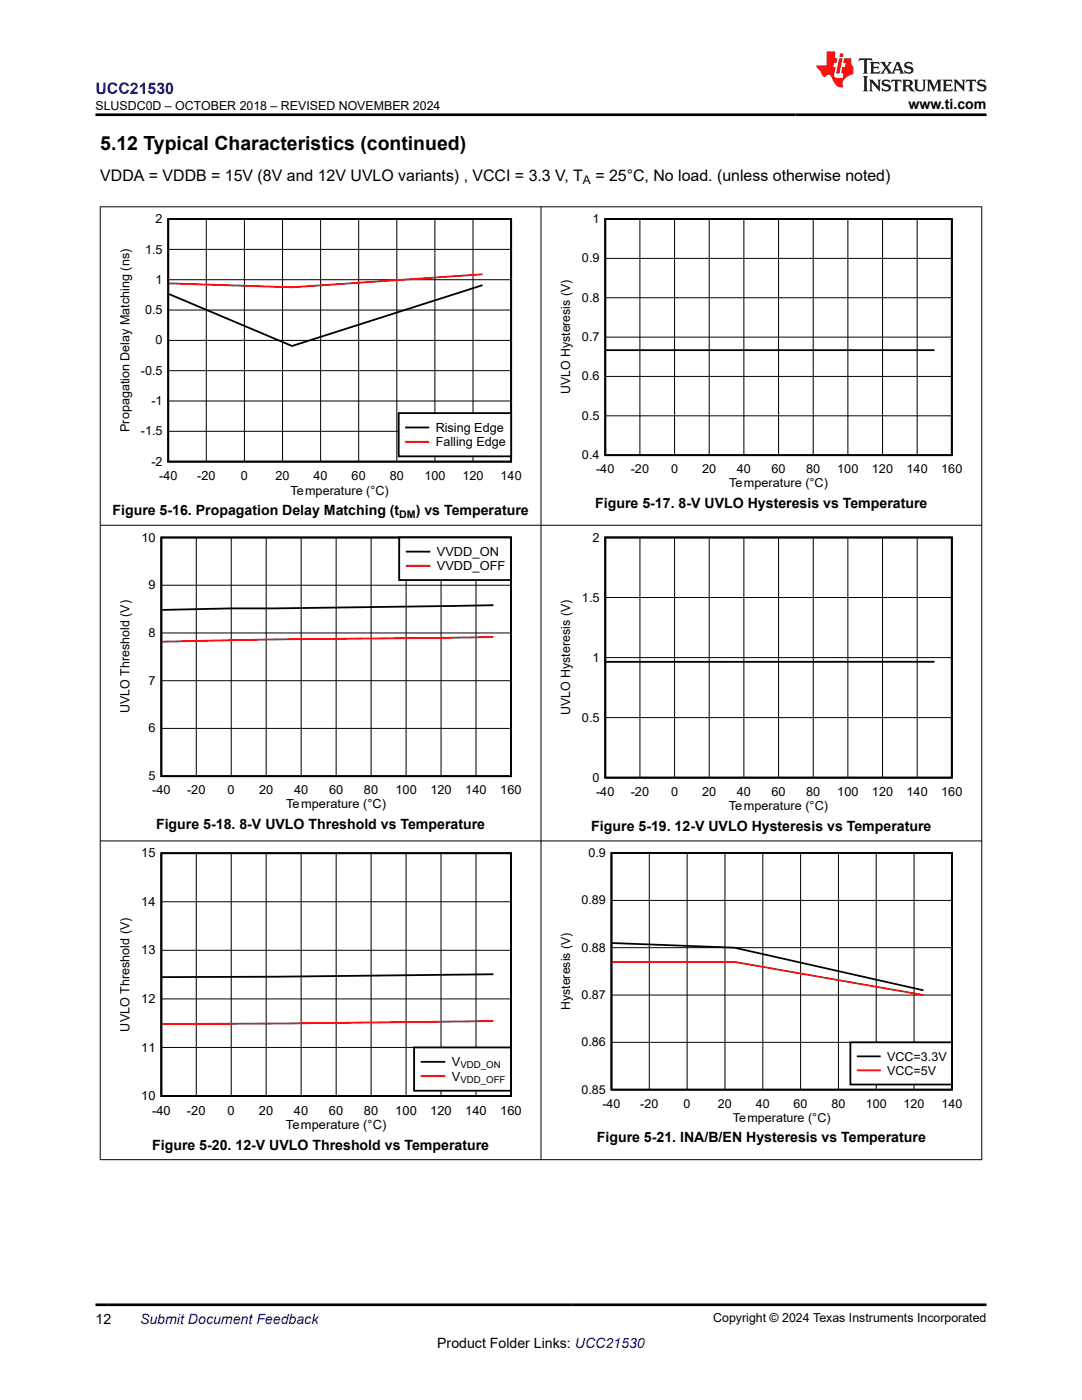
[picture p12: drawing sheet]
<svg xmlns="http://www.w3.org/2000/svg" width="216mm" height="279mm" viewBox="0 0 216 279" stroke-linecap="round" stroke-linejoin="round" font-family="sans-serif">
<path d="M33.6 43.7h68.4v48.4h-68.4zM96.3 56.9l-38 12.2-24.6-10.4" fill="none" stroke="#000" stroke-width=".36"/>
<g fill="none" stroke="#000" stroke-width=".2">
<path d="M33.6 55.8h68.4M33.6 49.8h68.4M41.2 43.7v48.4M48.8 43.7v48.4M56.4 43.7v48.4M64 43.7v48.4M71.6 43.7v48.4M79.2 43.7v48.4M86.8 43.7v48.4M94.4 43.7v48.4M33.6 74h68.4M33.6 67.9h68.4"/>
<path d="M33.6 61.9h68.4M33.6 86.1h68.4M33.6 80h68.4"/>
</g>
<path d="M96.3 54.7l-38 2.6-24.6-.7" fill="none" stroke="#f00" stroke-width=".36"/>
<path d="M79.6 82.4h22.4v8.7h-22.4z" fill-rule="evenodd" fill="#fff"/>
<path d="M120.8 43.7h69.1v47.1h-69.1zM120.9 69.9h65.6M79.6 82.4h22.4v8.7h-22.4zM81 85.3h4.5" fill="none" stroke="#000" stroke-width=".36"/>
<path d="M81 88.2h4.5" fill="none" stroke="#f00" stroke-width=".36"/>
<g fill="none" stroke="#000" stroke-width=".2">
<path d="M120.8 59.4h69.1M120.8 51.6h69.1M127.7 43.7v47.1M134.6 43.7v47.1M141.5 43.7v47.1M148.4 43.7v47.1M155.4 43.7v47.1M162.3 43.7v47.1M169.2 43.7v47.1M176.1 43.7v47.1M183 43.7v47.1M120.8 75.1h69.1"/>
<path d="M120.8 67.3h69.1M120.8 83h69.1M32.2 116.8h69.8M39.2 107.3v47.6M46.1 107.3v47.6M53.1 107.3v47.6M60.1 107.3v47.6M67.1 107.3v47.6M74.1 107.3v47.6M81 107.3v47.6M88 107.3v47.6M95 107.3v47.6"/>
<path d="M32.2 135.8h69.8M32.2 126.3h69.8M32.2 145.4h69.8"/>
</g>
<path d="M32.2 107.3h69.8v47.6h-69.8zM98.5 120.8l-43.6 .6h-8.8l-13.7 .3" fill="none" stroke="#000" stroke-width=".37"/>
<path d="M98.5 127.1l-8.8 .2a2710.7 2710.7 0 0 0-57.3 .8" fill="none" stroke="#f00" stroke-width=".37"/>
<path d="M79.7 107.3h22.3v8.5h-22.3z" fill-rule="evenodd" fill="#fff"/>
<path d="M79.7 107.3h22.3v8.5h-22.3zM81.2 110.1h4.5M120.8 107.3h69.1v47.9h-69.1zM186.5 132.1h-65.5M32.2 170.3h69.8v48.4h-69.8zM98.5 194.4l-43.6 .5-22.5 .1" fill="none" stroke="#000" stroke-width=".37"/>
<path d="M81.2 112.9h4.5M98.5 203.8l-43.6 .5-22.5 .1" fill="none" stroke="#f00" stroke-width=".37"/>
<g fill="none" stroke="#000" stroke-width=".2">
<path d="M120.8 119.2h69.1M127.7 107.3v47.9M134.6 107.3v47.9M141.5 107.3v47.9M148.4 107.3v47.9M155.4 107.3v47.9M162.3 107.3v47.9M169.2 107.3v47.9M176.1 107.3v47.9M183 107.3v47.9M120.8 131.2h69.1M120.8 143.2h69.1"/>
<path d="M32.2 180h69.8M39.2 170.3v48.4M46.1 170.3v48.4M53.1 170.3v48.4M60.1 170.3v48.4M67.1 170.3v48.4M74.1 170.3v48.4M81 170.3v48.4M88 170.3v48.4M95 170.3v48.4M32.2 199.4h69.8M32.2 189.7h69.8"/>
<path d="M32.2 209h69.8"/>
</g>
<path d="M82.6 209h19.4v8.7h-19.4z" fill-rule="evenodd" fill="#fff"/>
<path d="M82.6 209h19.4v8.7h-19.4zM84.1 211.9h4.6" fill="none" stroke="#000" stroke-width=".37"/>
<path d="M84.1 214.8h4.6" fill="none" stroke="#f00" stroke-width=".37"/>
<path d="M122 170.2h67.9v47.3h-67.9zM122.2 188.2l24.3 .9 37.8 8.5" fill="none" stroke="#000" stroke-width=".36"/>
<path d="M122 179.7h68M129.6 170.3v47.2M137.1 170.3v47.2M144.7 170.3v47.2M152.2 170.3v47.2M159.8 170.3v47.2M167.3 170.3v47.2M174.8 170.3v47.2M182.4 170.3v47.2M122 198.6h68M122 189.1h68M122 208h68" fill="none" stroke="#000" stroke-width=".2"/>
<path d="M122.2 192h24.3l37.8 6.6" fill="none" stroke="#f00" stroke-width=".36"/>
<path d="M169.7 208h20.2v8.4h-20.2z" fill-rule="evenodd" fill="#fff"/>
<path d="M169.7 208h20.2v8.4h-20.2zM171.1 210.8h4.4" fill="none" stroke="#000" stroke-width=".36"/>
<path d="M171.1 213.6h4.4" fill="none" stroke="#f00" stroke-width=".36"/>
<path d="M19.9 41.3h176.1M20 41.2v190.3M107.9 41.2v190.3M195.9 41.2v190.3M19.9 104.8h176.1M19.9 167.8h176.1M19.9 231.4h176.1" fill="none" stroke="#000" stroke-width=".2"/>
<path d="M171.5 11.6l-.2 .6 .5-.2h.6v.1v2.2l-.2 .4h1l-.2-.4v-2.2v-.1h.5l.6 .2-.2-.6zM173.6 12.4l.2 .3v1.6l-.2 .4h1.9l.1-.6a1.08 1.08 0 0 1-1.3 .2v-.7h.6l.4 .2v-.7l-.4 .2h-.6v-.5l.2-.2a1 1 0 0 1 1 .3l-.1-.5zM175.7 12.4l.9 1.1-1 1.2h.9l-.2-.2 .5-.8 .4 .8-.2 .2h1.6l-.2-.2 .2-.5h.9l.1 .5-.1 .2h.9l-.2-.4-.8-1.9h-.5l-.9 2.1-.9-1.1 .9-1h-.8l.2 .2-.4 .6-.4-.6 .2-.2zM179 12.8l.4 1h-.7zM180.7 12.5a.65 .65 0 0 0-.2 .7 .65 .65 0 0 0 .6 .5l.6 .1 .1 .3a.79 .79 0 0 1-.7 .4 .79 .79 0 0 1-.7-.5l.1 .7 .2-.1a.93 .93 0 0 0 1.1 0 .93 .93 0 0 0 .4-.9 1.46 1.46 0 0 0-1.2-.6l-.1-.3a1.09 1.09 0 0 1 1.2 .2l-.2-.6-.1 .1-.5-.2zM172.2 15.2l.2 .4v2.2l-.2 .4h1l-.2-.4v-2.2l.2-.4zM173.4 15.9l.2 .4v1.5l-.2 .4h.8l-.3-.4 .1-1.3 1.6 1.8v-2l.2-.4h-.7l.1 .2 .1 1.1-1.2-1.3zM176.2 16a.65 .65 0 0 0-.2 .8 .65 .65 0 0 0 .6 .4l.6 .2 .1 .2a.79 .79 0 0 1-.7 .4 .79 .79 0 0 1-.7-.5l.1 .7 .2-.1a.93 .93 0 0 0 1.1 .1 .93 .93 0 0 0 .4-1 1.46 1.46 0 0 0-1.2-.5l-.1-.4a1.09 1.09 0 0 1 1.2 .2l-.1-.6-.2 .1-.5-.1zM177.9 15.9l-.1 .6a.63 .63 0 0 1 .8-.3v1.6l-.3 .4h1l-.2-.4v-1.6a.66 .66 0 0 1 .8 .3l-.1-.6zM180 15.9l.2 .4v1.5l-.2 .4h1l-.2-.2-.1-.7h.5l.1 .2a.79 .79 0 0 0 1.2 .6l-1-.9a.61 .61 0 0 0 .6-.6 .61 .61 0 0 0-.5-.7zM180.8 16.2h.1a.47 .47 0 0 1 .5 .1 .47 .47 0 0 1 .1 .5l-.1 .1-.7 .1zM182.3 15.9l.2 .2a2.27 2.27 0 0 0 .4 2 1.04 1.04 0 0 0 1.7-.7v-1.3l.2-.2h-.8l.2 .4v1.1a.6 .6 0 0 1-.6 .6 .6 .6 0 0 1-.6-.6v-1.1l.3-.4zM184.9 15.9l.2 .4v1.5l-.2 .4h.8l-.3-.4v-1.4l.9 1.9 .9-1.9v1.4l-.3 .4h1l-.2-.4v-1.5l.2-.4h-.8l-.7 1.5-.6-1.5zM188.1 15.9l.2 .4v1.5l-.2 .4h1.9l.1-.6a1.09 1.09 0 0 1-1.3 .2v-.7h.6l.4 .2v-.6l-.4 .2h-.6v-.6l.2-.1a1.01 1.01 0 0 1 1 .3l-.1-.6zM190.2 15.9l.3 .4v1.5l-.3 .4h.8l-.2-.4v-1.3l1.6 1.8v-2l.2-.4h-.7l.2 .2v1.1l-1.2-1.3zM192.8 15.9l-.1 .6a.63 .63 0 0 1 .8-.3v1.6l-.3 .4h1l-.2-.4v-1.6a.66 .66 0 0 1 .8 .3l-.1-.6zM195.2 16a.65 .65 0 0 0-.2 .8 .65 .65 0 0 0 .6 .4l.6 .2 .2 .2a.79 .79 0 0 1-.7 .4 .79 .79 0 0 1-.7-.5l.1 .7 .2-.1a.93 .93 0 0 0 1 .1 .93 .93 0 0 0 .5-1 1.46 1.46 0 0 0-1.3-.5v-.4a1.09 1.09 0 0 1 1.2 .2l-.2-.6-.2 .1-.5-.1z" fill="#231f20"/>
<path d="M164.9 10.3v2.7h-2l.1 .4 .8 1a.95 .95 0 0 0 1 .9 .59 .59 0 0 1 .5-.4 .59 .59 0 0 1 .5 .3l.4 .8a1.59 1.59 0 0 0 2.1 1.4 1.61 1.61 0 0 1 1-2.3l1-.3-.1-1.5a1.59 1.59 0 0 1-.3-1.7h-1.5l-.2 .9h.6l-.2 .9h-.5l-.2 .9v.3l.4 .1-.1 .9h-.7a.73 .73 0 0 1-1-.7l.3-1.5h-.5l.1-.9h.5l.2-.9h-.5v-1.3zM167.4 11.6l-.6 3.1h.7l.6-3.1zM167.6 10.7l-.1 .6h.7l.1-.6z" fill="#ed1c24"/>
<path d="M19 22.9h177.8M19 260.4h177.8" fill="none" stroke="#000" stroke-width=".53"/>
<text font-size="3.9" x="20" y="29.9">5.12 Typical Characteristics (continued)</text>
<text font-size="3.2" fill="#00f" x="19" y="18.7">UCC21530</text>
<g font-size="3.2">
<text x="20" y="36.1">VDDA = VDDB = 15V (8V and 12V UVLO variants) , VCCI = 3.3 V, T</text>
<text x="118.8" y="36.1">= 25°C, No load. (unless otherwise noted)</text>
</g>
<g font-size="2.8">
<text x="181.3" y="21.8">www.ti.com</text>
<text x="118.8" y="101.3">Figure 5-17. 8-V UVLO Hysteresis vs Temperature</text>
<text x="22.4" y="102.8">Figure 5-16. Propagation Delay Matching (t</text>
<text x="83" y="102.8">) vs Temperature</text>
<text x="31.1" y="165.5">Figure 5-18. 8-V UVLO Threshold vs Temperature</text>
<text x="118" y="165.8">Figure 5-19. 12-V UVLO Hysteresis vs Temperature</text>
<text x="119.1" y="228">Figure 5-21. INA/B/EN Hysteresis vs Temperature</text>
<text x="30.4" y="229.4">Figure 5-20. 12-V UVLO Threshold vs Temperature</text>
<text x="19" y="264.2">12</text>
<text x="87.2" y="269">Product Folder Links: UCC21530</text>
</g>
<text font-size="2.8" fill="#00f" x="27.9" y="264.2">Submit Document Feedback</text>
<g font-size="2.6">
<text x="25.8" y="142.3" transform="rotate(-90 25.8 142.3)">UVLO Threshold (V)</text>
<text x="25.8" y="205.9" transform="rotate(-90 25.8 205.9)">UVLO Threshold (V)</text>
</g>
<g font-size="2.5">
<text x="19.1" y="21.9">SLUSDC0D – OCTOBER 2018 – REVISED NOVEMBER 2024</text>
<text x="31.1" y="44.5">2</text>
<text x="118.2" y="44.5">1</text>
<text x="28.9" y="50.6">1.5</text>
<text x="116.1" y="52.4">0.9</text>
<text x="31.1" y="56.6">1</text>
<text x="28.9" y="62.7">0.5</text>
<text x="116.1" y="60.2">0.8</text>
<text x="31.1" y="68.8">0</text>
<text x="116.1" y="68.1">0.7</text>
<text x="28.1" y="74.8">-0.5</text>
<text x="116.1" y="75.9">0.6</text>
<text x="30.2" y="80.8">-1</text>
<text x="113.8" y="78.6" transform="rotate(-90 113.8 78.6)">UVLO Hysteresis (V)</text>
<text x="116.1" y="83.8">0.5</text>
<text x="25.8" y="86.2" transform="rotate(-90 25.8 86.2)">Propagation Delay Matching (ns)</text>
<text x="28.1" y="86.9">-1.5</text>
<text x="86.9" y="86.2">Rising</text>
<text x="86.9" y="89.1">Falling</text>
<text x="94.6" y="86.2">Edge</text>
<text x="95" y="89.1">Edge</text>
<text x="30.2" y="93">-2</text>
<text x="31.7" y="95.8">-40</text>
<text x="39.3" y="95.8">-20</text>
<text x="48.1" y="95.8">0</text>
<text x="55" y="95.8">20</text>
<text x="62.6" y="95.8">40</text>
<text x="70.2" y="95.8">60</text>
<text x="77.8" y="95.8">80</text>
<text x="84.7" y="95.8">100</text>
<text x="92.3" y="95.8">120</text>
<text x="99.9" y="95.8">140</text>
<text x="116.1" y="91.6">0.4</text>
<text x="118.9" y="94.4">-40</text>
<text x="125.9" y="94.4">-20</text>
<text x="133.9" y="94.4">0</text>
<text x="140.1" y="94.4">20</text>
<text x="147" y="94.4">40</text>
<text x="153.9" y="94.4">60</text>
<text x="160.9" y="94.4">80</text>
<text x="167.1" y="94.4">100</text>
<text x="174" y="94.4">120</text>
<text x="180.9" y="94.4">140</text>
<text x="187.8" y="94.4">160</text>
<text x="57.9" y="98.7">Temperature (°C)</text>
<text x="145.5" y="97.2">Temperature (°C)</text>
<text x="28.2" y="108.1">10</text>
<text x="87.2" y="111">VVDD_ON</text>
<text x="87.2" y="113.8">VVDD_OFF</text>
<text x="118.2" y="108.1">2</text>
<text x="29.6" y="117.6">9</text>
<text x="116.1" y="120.1">1.5</text>
<text x="29.6" y="127.1">8</text>
<text x="29.6" y="136.7">7</text>
<text x="118.2" y="132">1</text>
<text x="113.8" y="142.8" transform="rotate(-90 113.8 142.8)">UVLO Hysteresis (V)</text>
<text x="29.6" y="146.2">6</text>
<text x="116.1" y="144">0.5</text>
<text x="29.6" y="155.7">5</text>
<text x="30.3" y="158.5">-40</text>
<text x="37.3" y="158.5">-20</text>
<text x="45.4" y="158.5">0</text>
<text x="51.7" y="158.5">20</text>
<text x="57.1" y="161.4">Temperature (°C)</text>
<text x="58.7" y="158.5">40</text>
<text x="65.7" y="158.5">60</text>
<text x="72.6" y="158.5">80</text>
<text x="78.9" y="158.5">100</text>
<text x="85.9" y="158.5">120</text>
<text x="92.8" y="158.5">140</text>
<text x="99.8" y="158.5">160</text>
<text x="118.2" y="156">0</text>
<text x="118.9" y="158.8">-40</text>
<text x="125.9" y="158.8">-20</text>
<text x="133.9" y="158.8">0</text>
<text x="140.1" y="158.8">20</text>
<text x="145.4" y="161.7">Temperature (°C)</text>
<text x="147" y="158.8">40</text>
<text x="153.9" y="158.8">60</text>
<text x="160.9" y="158.8">80</text>
<text x="167.1" y="158.8">100</text>
<text x="174" y="158.8">120</text>
<text x="180.9" y="158.8">140</text>
<text x="187.8" y="158.8">160</text>
<text x="28.2" y="171.1">15</text>
<text x="28.2" y="180.8">14</text>
<text x="28.2" y="190.5">13</text>
<text x="28.2" y="200.2">12</text>
<text x="113.7" y="201.5" transform="rotate(-90 113.7 201.5)">Hysteresis (V)</text>
<text x="28.2" y="209.9">11</text>
<text x="90.2" y="215.7">V</text>
<text x="90.2" y="212.8">V</text>
<text x="28.2" y="219.6">10</text>
<text x="30.3" y="222.4">-40</text>
<text x="37.3" y="222.4">-20</text>
<text x="45.4" y="222.4">0</text>
<text x="51.7" y="222.4">20</text>
<text x="57" y="225.3">Temperature (°C)</text>
<text x="58.7" y="222.4">40</text>
<text x="65.6" y="222.4">60</text>
<text x="72.6" y="222.4">80</text>
<text x="78.9" y="222.4">100</text>
<text x="85.9" y="222.4">120</text>
<text x="92.8" y="222.4">140</text>
<text x="99.8" y="222.4">160</text>
<text x="142.3" y="263.9">Copyright © 2024 Texas Instruments Incorporated</text>
</g>
<g font-size="2.4">
<text x="116.3" y="36.7">A</text>
<text x="117.4" y="171.1">0.9</text>
<text x="116" y="180.5">0.89</text>
<text x="116" y="189.9">0.88</text>
<text x="116" y="199.4">0.87</text>
<text x="116" y="208.8">0.86</text>
<text x="177" y="211.7">VCC=3.3V</text>
<text x="177" y="214.5">VCC=5V</text>
<text x="116" y="218.3">0.85</text>
<text x="120.2" y="221.1">-40</text>
<text x="127.7" y="221.1">-20</text>
<text x="136.4" y="221.1">0</text>
<text x="143.3" y="221.1">20</text>
<text x="150.8" y="221.1">40</text>
<text x="158.4" y="221.1">60</text>
<text x="165.9" y="221.1">80</text>
<text x="172.8" y="221.1">100</text>
<text x="180.3" y="221.1">120</text>
<text x="187.9" y="221.1">140</text>
<text x="146.2" y="223.9">Temperature (°C)</text>
</g>
<text font-size="2.1" x="79.7" y="103.4">DM</text>
<g font-size="1.9">
<text x="91.9" y="213.2">VDD_ON</text>
<text x="91.9" y="216.1">VDD_OFF</text>
</g>
</svg>
